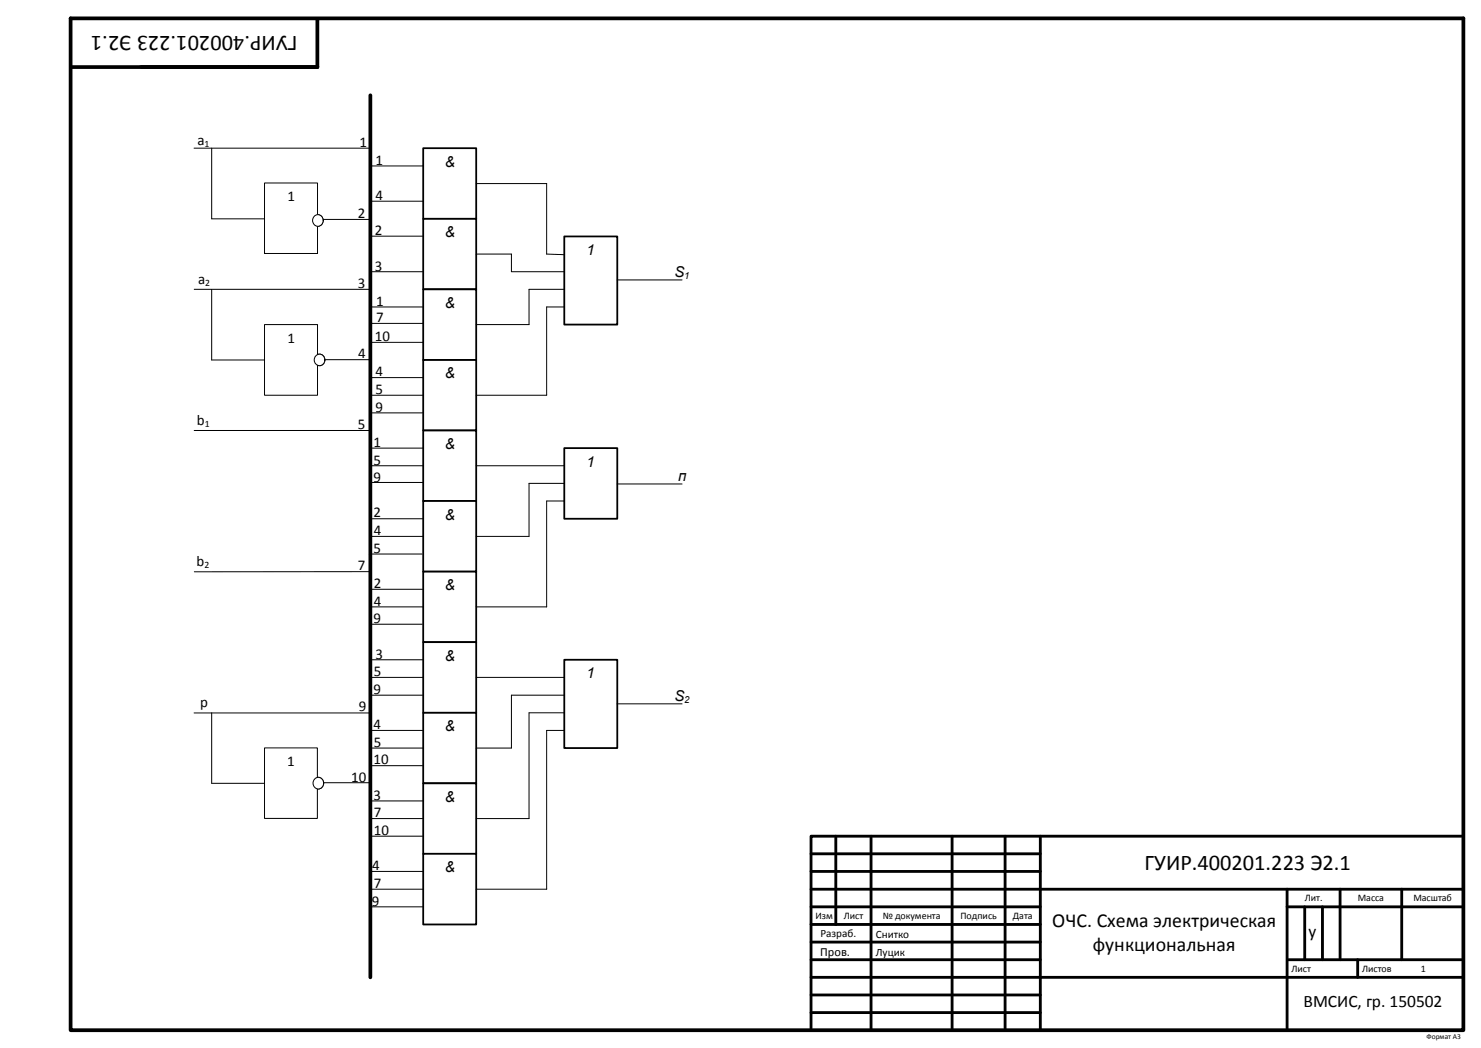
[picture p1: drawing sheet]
<svg xmlns="http://www.w3.org/2000/svg" width="420mm" height="297mm" viewBox="0 0 420 297" stroke-linecap="round" stroke-linejoin="round" font-family="sans-serif">
<path d="M20 5.2h395v286.8h-395zM70.6 19h19.4zM90 5.5v13.5h-69.5" fill="none" stroke="#000" stroke-width="1.1"/>
<path d="M55 42h50M60 42v20h15" fill="none" stroke="#000" stroke-width=".28"/>
<path d="M89.3 61.2a1.56 1.56 0 0 1 2.4 1.3 1.56 1.56 0 0 1-2.4 1.3 1.74 1.74 0 0 1 0-2.6z" fill-rule="evenodd" fill="#fff"/>
<path d="M89.3 61.2a1.56 1.56 0 0 1 2.4 1.3 1.56 1.56 0 0 1-2.4 1.3 1.74 1.74 0 0 1 0-2.6zM55.1 82h49.9M60 82v20M55.1 122h49.9M105 162l-49.9 .1M55 202.1h50M60 202v20M91.5 221.8h13.5" fill="none" stroke="#000" stroke-width=".28"/>
<path d="M105 27v250" fill="none" stroke="#000" stroke-width="1.1"/>
<path d="M75 51.9h15v19.9h-15z" fill="#fff"/>
<path d="M75 51.9h15v19.9h-15z" fill="none" stroke="#000" stroke-width=".28"/>
<path d="M89.3 61.2a1.56 1.56 0 0 1 2.4 1.3 1.56 1.56 0 0 1-2.4 1.3 1.74 1.74 0 0 1 0-2.6z" fill-rule="evenodd" fill="#fff"/>
<path d="M89.3 61.2a1.56 1.56 0 0 1 2.4 1.3 1.56 1.56 0 0 1-2.4 1.3 1.74 1.74 0 0 1 0-2.6z" fill="none" stroke="#000" stroke-width=".28"/>
<circle cx="90.5" cy="102" r="1.57" fill="#fff"/>
<circle cx="90.5" cy="102" r="1.57" fill="none" stroke="#000" stroke-width=".28"/>
<path d="M75 92h15v20h-15z" fill="#fff"/>
<path d="M75 92h15v20h-15z" fill="none" stroke="#000" stroke-width=".28"/>
<circle cx="90.5" cy="102" r="1.57" fill="#fff"/>
<g fill="none" stroke="#000" stroke-width=".28">
<path d="M60 102h15"/>
<circle cx="90.5" cy="102" r="1.57"/>
</g>
<path d="M89.4 220.6a1.56 1.56 0 0 1 2.4 1.4 1.56 1.56 0 0 1-2.4 1.3 1.74 1.74 0 0 1 0-2.7z" fill-rule="evenodd" fill="#fff"/>
<path d="M89.4 220.6a1.56 1.56 0 0 1 2.4 1.4 1.56 1.56 0 0 1-2.4 1.3 1.74 1.74 0 0 1 0-2.7z" fill="none" stroke="#000" stroke-width=".28"/>
<path d="M75 212h15v19.9h-15z" fill="#fff"/>
<path d="M75 212h15v19.9h-15z" fill="none" stroke="#000" stroke-width=".28"/>
<path d="M89.4 220.6a1.56 1.56 0 0 1 2.4 1.4 1.56 1.56 0 0 1-2.4 1.3 1.74 1.74 0 0 1 0-2.7z" fill-rule="evenodd" fill="#fff"/>
<g fill="none" stroke="#000" stroke-width=".28">
<path d="M105 47h15M105 57h15M91.6 62.2h13.4M105 66.9h15M105 77h15M105 87h15M105 97h15M92.1 101.9h12.9M105 107h15M105 127h15M105 132h15M104.7 157h15"/>
<path d="M105 147h15M104.8 176.9h15M104.9 197h15M105 187h15M105 207h15M105 217h15M60 222h15M89.4 220.6a1.56 1.56 0 0 1 2.4 1.4 1.56 1.56 0 0 1-2.4 1.3 1.74 1.74 0 0 1 0-2.7zM105 227h15M105 237h15M105 257h15M105 247h15"/>
</g>
<g fill="none" stroke="#000" stroke-width=".8">
<path d="M237 237v25M247 237v55M270 237v55M285 237v55M295 237v55M415 237h-185v55M230 252h185M230 257h65M230 242h65M230 247h65M365 252v40M365 257h50"/>
<path d="M370 257v15M375 257v15M380 252v20M397.5 252v20M230 277h185M230 272h65M230 262h65M230 267h65M365.1 272h49.9M385 272v5M230 282h65M230 287h65"/>
</g>
<path d="M120 42h15v20h-15z" fill="#fff"/>
<path d="M120 42h15v20h-15z" fill="none" stroke="#000" stroke-width=".51"/>
<path d="M120 62h15v20h-15z" fill="#fff"/>
<path d="M120 62h15v20h-15z" fill="none" stroke="#000" stroke-width=".51"/>
<path d="M120 82h15v20h-15z" fill="#fff"/>
<path d="M120 82h15v20h-15z" fill="none" stroke="#000" stroke-width=".51"/>
<path d="M120 102h15v20h-15z" fill="#fff"/>
<path d="M120 102h15v20h-15z" fill="none" stroke="#000" stroke-width=".51"/>
<path d="M120 122h15v20h-15z" fill="#fff"/>
<path d="M120 122h15v20h-15z" fill="none" stroke="#000" stroke-width=".51"/>
<path d="M120 142h15v20h-15z" fill="#fff"/>
<path d="M120 142h15v20h-15z" fill="none" stroke="#000" stroke-width=".51"/>
<path d="M120 162h15v20h-15z" fill="#fff"/>
<path d="M120 162h15v20h-15z" fill="none" stroke="#000" stroke-width=".51"/>
<path d="M120 182h15v20h-15z" fill="#fff"/>
<path d="M120 182h15v20h-15z" fill="none" stroke="#000" stroke-width=".51"/>
<path d="M120 202h15v20h-15z" fill="#fff"/>
<path d="M120 202h15v20h-15z" fill="none" stroke="#000" stroke-width=".51"/>
<path d="M120 222h15v20h-15z" fill="#fff"/>
<path d="M120 222h15v20h-15z" fill="none" stroke="#000" stroke-width=".51"/>
<path d="M120 242h15v20h-15z" fill="#fff"/>
<path d="M120 242h15v20h-15z" fill="none" stroke="#000" stroke-width=".51"/>
<path d="M105 91.7h15M105 112h15M105 117h15M105 136.7h15M105 152h15M105 172h15M105 167h15M105 192h15M105 212h15M105 232h15M105 252h15" fill="none" stroke="#000" stroke-width=".28"/>
<path d="M160 67h15v25h-15z" fill="#fff"/>
<path d="M160 67h15v25h-15z" fill="none" stroke="#000" stroke-width=".51"/>
<path d="M135 52h20v20l5 .2M135 72h10v5h15M160 82h-10v10h-15M160 87h-5v25h-20M135 132h25M135 152h15M135 172h20" fill="none" stroke="#000" stroke-width=".28"/>
<path d="M160 127h15v20h-15z" fill="#fff"/>
<path d="M160 127h15v20h-15z" fill="none" stroke="#000" stroke-width=".51"/>
<path d="M160 137h-10v15M160 142h-5v30M135 192h25M135 212h10M135 232h15M135 252h20" fill="none" stroke="#000" stroke-width=".28"/>
<path d="M160 187h15v25h-15z" fill="#fff"/>
<path d="M160 187h15v25h-15z" fill="none" stroke="#000" stroke-width=".51"/>
<path d="M175 79.3h18.4M175 137.2h18.4M160 197h-15v15M175 199.5h18.4M160 202h-10v30M160 207h-5v45" fill="none" stroke="#000" stroke-width=".28"/>
<g font-size="6.3">
<text x="84.3" y="10.2" transform="rotate(-180 84.3 10.2)">ГУИР.400201.223 Э2.1</text>
<text x="324.6" y="246.6">ГУИР.400201.223 Э2.1</text>
</g>
<g font-size="5.6">
<text x="298.4" y="262.8">ОЧC. Схема электрическая</text>
<text x="309.9" y="269.6">функциональная</text>
</g>
<g font-size="5">
<text x="371.1" y="265.5">у</text>
<text x="369.7" y="285.3">ВМСИС, гр. 150502</text>
</g>
<g font-size="4.2">
<text x="56" y="41.1">a</text>
<text x="102" y="41.7">1</text>
<text x="106.5" y="46.7">1</text>
<text x="126.2" y="47.2">&amp;</text>
<text x="81.5" y="57.1">1</text>
<text x="106.5" y="56.7">4</text>
<text x="101.5" y="61.7">2</text>
<text x="106.3" y="66.7">2</text>
<text x="126.2" y="67.3">&amp;</text>
<text x="106.3" y="76.7">3</text>
<text x="166.4" y="72.3">1</text>
<text x="56.2" y="80.5">a</text>
<text x="101.5" y="81.7">3</text>
<text x="191.3" y="78.6">S</text>
<text x="106.6" y="86.7">1</text>
<text x="126.2" y="87.2">&amp;</text>
<text x="106.6" y="91.3">7</text>
<text x="81.5" y="97.2">1</text>
<text x="101.6" y="101.6">4</text>
<text x="106.3" y="96.6">10</text>
<text x="106.5" y="106.7">4</text>
<text x="126.2" y="107.2">&amp;</text>
<text x="106.5" y="111.7">5</text>
<text x="106.5" y="116.7">9</text>
<text x="55.8" y="120.5">b</text>
<text x="101.5" y="121.7">5</text>
<text x="106" y="126.7">1</text>
<text x="106" y="131.9">5</text>
<text x="126.2" y="127.3">&amp;</text>
<text x="106" y="136.7">9</text>
<text x="166.4" y="132.2">1</text>
<text x="192.3" y="136.4">п</text>
<text x="106" y="146.6">2</text>
<text x="126.2" y="147.2">&amp;</text>
<text x="106" y="151.6">4</text>
<text x="55.7" y="160.5">b</text>
<text x="101.5" y="161.7">7</text>
<text x="106" y="156.7">5</text>
<text x="106" y="166.7">2</text>
<text x="126.2" y="167.3">&amp;</text>
<text x="106" y="171.7">4</text>
<text x="106" y="176.7">9</text>
<text x="106" y="191.6">5</text>
<text x="106.5" y="186.6">3</text>
<text x="126.2" y="187.2">&amp;</text>
<text x="106" y="196.6">9</text>
<text x="166.4" y="192.2">1</text>
<text x="56.8" y="200.5">p</text>
<text x="101.7" y="201.6">9</text>
<text x="191.3" y="198.7">S</text>
<text x="106" y="206.5">4</text>
<text x="126.2" y="207.2">&amp;</text>
<text x="106" y="211.7">5</text>
<text x="81.5" y="217.2">1</text>
<text x="99.6" y="221.5">10</text>
<text x="105.9" y="216.7">10</text>
<text x="106" y="226.7">3</text>
<text x="126.2" y="227.2">&amp;</text>
<text x="106" y="231.6">7</text>
<text x="106" y="236.6">10</text>
<text x="105.6" y="246.6">4</text>
<text x="106" y="251.6">7</text>
<text x="126.2" y="247.2">&amp;</text>
<text x="105.5" y="256.7">9</text>
</g>
<text font-size="3.5" x="232.6" y="271">Пров.</text>
<g font-size="3.2">
<text x="232.7" y="265.7">Разраб.</text>
<text x="248.4" y="265.9">Снитко</text>
<text x="248.4" y="271">Луцик</text>
</g>
<g font-size="2.8">
<text x="58" y="41.7">1</text>
<text x="58.2" y="81.1">2</text>
<text x="194.1" y="79.2">1</text>
<text x="58.1" y="121.1">1</text>
<text x="58" y="161.1">2</text>
<text x="194.1" y="199.3">2</text>
<text x="370" y="255.4">Лит.</text>
<text x="385" y="255.4">Масса</text>
<text x="400.8" y="255.4">Масштаб</text>
<text x="231.3" y="260.3">Изм</text>
<text x="239.3" y="260.3">Лист</text>
<text x="250.3" y="260.3">№ документа</text>
<text x="272.4" y="260.3">Подпись</text>
<text x="287.2" y="260.3">Дата</text>
<text x="366.2" y="275.3">Лист</text>
<text x="386.3" y="275.3">Листов</text>
<text x="402.9" y="275.3">1</text>
</g>
<text font-size="2.1" x="404.6" y="294.5">Формат А3</text>
</svg>
